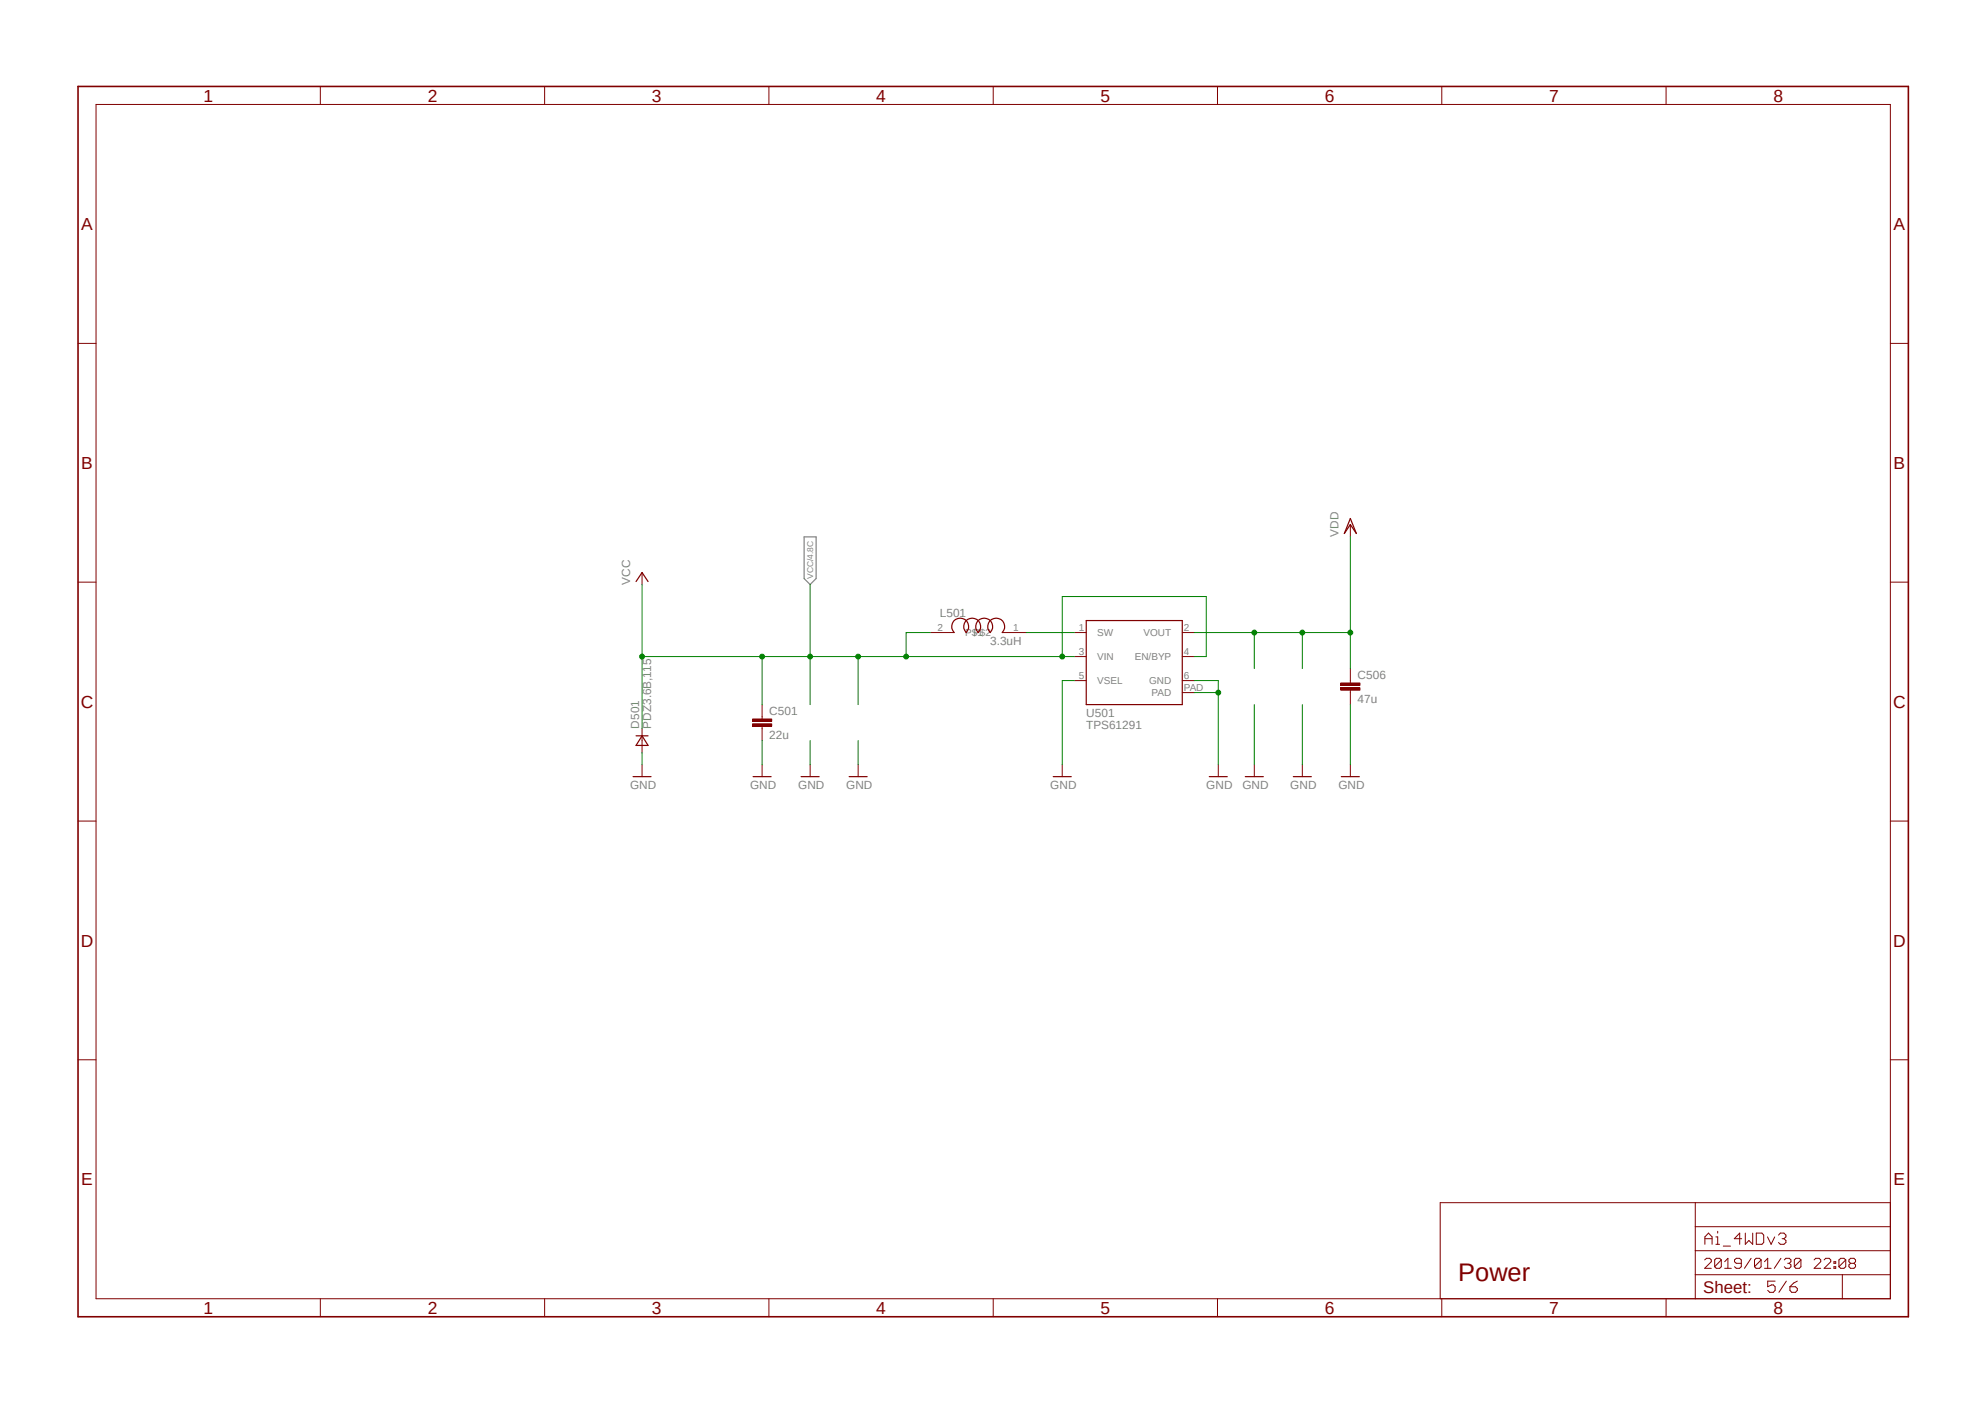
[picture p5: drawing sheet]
<svg xmlns="http://www.w3.org/2000/svg" width="420mm" height="297mm" viewBox="0 0 420 297" stroke-linecap="round" stroke-linejoin="round" font-family="sans-serif">
<path d="M16 17.9l388.2 261.2M404.2 17.9l-388.2 261.2" fill="none" stroke="#fff" stroke-width=".21"/>
<path d="M170.1 113.6h2.6v8.8l-1.3 1.3-1.3-1.3z" fill="none" stroke="#808080" stroke-width=".25"/>
<g fill="none" stroke="#800000" stroke-width=".21">
<path d="M67.8 18.3v3.8M115.2 18.3v3.8M162.7 18.3v3.8M210.1 18.3v3.8M257.6 18.3v3.8M305.1 18.3v3.8M352.5 18.3v3.8M20.3 22.1h379.7v252.6h-379.7zM16.5 72.6h3.8M400 72.6h3.8M285.7 111v2.5M16.5 123.1h3.8"/>
<path d="M135.8 121.1v2.6M400 123.1h3.8M135.8 154.1v5.1M161.2 151.6v.5M161.2 153.6v.5M16.5 173.7h3.8M135.8 161.8v2.5M171.4 161.8v2.5M181.6 161.8v2.5M257.8 161.8v2.5M265.4 161.8v2.5M400 173.7h3.8"/>
<path d="M16.5 224.2h3.8M400 224.2h3.8M358.7 254.4v20.3M358.7 259.5h41.3M400 254.4h-95.3v20.3M67.8 274.7v3.9M115.2 274.7v3.9M162.7 274.7v3.9M210.1 274.7v3.9M257.6 274.7v3.9M305.1 274.7v3.9M352.5 274.7v3.9"/>
<path d="M358.7 269.7h41.3M358.7 264.6h41.3M360.7 266.5l.4-.3h.6l.4 .3v.4l-1.4 1.4h1.4M360.7 263.2v-1.5l.8-.8 .7 .8v1.5M360.7 262h1.5M363.1 261.7h.3v1.5M363.1 263.2h.7M363.4 260.5v.4M364.2 266.5v1.5l-.3 .3h-.8l-.3-.3M364.2 266.5l-.3-.3h-.8l-.3 .3v1.5M364.2 266.5l-1.4 1.5M364.6 263.6h1.5"/>
<path d="M364.9 268.3h1.4M364.9 266.9l.7-.7v2.1M368.4 267.3h-1l-.4-.4v-.4l.4-.3h.6l.4 .3v1.5l-.4 .3h-.6l-.4-.3M368.5 262h-1.6l1.2-1.1v2.3M369.3 260.9v2.3l.7-.8 .8 .8v-2.3M370.5 266.2l-1.4 2.1M371.6 260.9h1.2l.4 .4v1.5l-.4 .4h-1.2zM372.6 266.5v1.5l-.3 .3h-.7l-.4-.3M372.6 266.5l-.3-.3h-.7l-.4 .3v1.5M372.6 266.5l-1.4 1.5M373.3 268.3h1.4M373.3 266.9l.7-.7v2.1"/>
<path d="M374 261.7l.7 1.5 .8-1.5M375.6 271h-1.6v1.2l.8-.4h.4l.4 .4v.8l-.4 .4h-.8l-.4-.4M376.3 261.3l.4-.4h.7l.5 .4v.4l-.5 .3M376.8 266.2l-1.4 2.1M377.1 262h.3M377.4 262l.5 .4v.4l-.5 .4h-.7l-.4-.4M377.5 266.5l.4-.3h.7l.3 .3v.4l-.3 .4M378 271l-1.6 2.4M378.2 267.3h.4M378.6 267.3l.3 .3v.4l-.3 .3h-.7l-.4-.3M378.7 272.2h1.2l.4 .4v.4l-.4 .4h-.8l-.4-.4zM380.3 271l-.8 .4-.8 .8"/>
<path d="M381 266.5v1.5l-.3 .3h-.7l-.4-.3M381 266.5l-.3-.3h-.7l-.4 .3v1.5M381 266.5l-1.4 1.5M383.8 266.5l.4-.3h.7l.3 .3v.4l-1.4 1.4h1.4M386 266.5l.3-.3h.7l.3 .3v.4l-1.3 1.4h1.3M388 268h.4v.3h-.4zM388 266.9h.4v.4h-.4zM389.8 269.7v5M390.5 266.5v1.5l-.4 .3h-.6l-.4-.3M390.5 266.5l-.4-.3h-.6l-.4 .3v1.5M390.5 266.5l-1.4 1.5M391.5 267.3l-.3 .3v.4l.3 .3h.8l.3-.3v-.4l-.3-.3"/>
<path d="M391.5 267.3l-.3-.4v-.4l.3-.3h.8l.3 .3v.4l-.3 .4M391.5 267.3h.8"/>
</g>
<path d="M16.5 18.3h387.3v260.3h-387.3z" fill="none" stroke="#800000" stroke-width=".34"/>
<path d="M285.7 109.7l1.3 3.2-1.3-1.9-1.3 1.9zM134.6 123l1.2-1.9 1.3 1.9M134.6 155.7h2.5M135.8 155.7l1.3 2h-2.5zM133.9 164.3h3.9M169.5 164.3h3.8M179.7 164.3h3.8M255.9 164.3h3.8M263.5 164.3h3.8" fill="none" stroke="#800000" stroke-width=".25"/>
<path d="M159.2 153.1h4.1v.5h-4.1z" fill-rule="evenodd" fill="#800000"/>
<path d="M159.2 153.1h4.1v.5h-4.1z" fill="none" stroke="#800000" stroke-width=".21"/>
<path d="M159.2 152.1h4.1v.5h-4.1z" fill-rule="evenodd" fill="#800000"/>
<path d="M159.2 152.1h4.1v.5h-4.1zM161.2 149.1v2.5M161.2 154.1v2.6M285.7 144v.5M285.7 146v.5" fill="none" stroke="#800000" stroke-width=".21"/>
<path d="M283.7 145.5h4v.5h-4z" fill-rule="evenodd" fill="#800000"/>
<path d="M283.7 145.5h4v.5h-4z" fill="none" stroke="#800000" stroke-width=".21"/>
<path d="M283.7 144.5h4v.5h-4z" fill-rule="evenodd" fill="#800000"/>
<g fill="none" stroke="#800000" stroke-width=".21">
<path d="M196.8 133.8h5.1M212 133.8h5.1M227.3 133.8h2.5M227.3 138.9h2.5M250.1 133.8h2.6M250.1 138.9h2.6M227.3 144h2.5M250.1 144h2.6M250.1 146.5h2.6M283.7 144.5h4v.5h-4zM285.7 141.4v2.6M285.7 146.5v2.6"/>
<path d="M161.2 161.8v2.5M224.7 161.8v2.5M275.5 161.8v2.5M285.7 161.8v2.5"/>
</g>
<path d="M201.9 133.8a1.79 1.79 0 0 1 0-2.5 1.79 1.79 0 0 1 2.5 0 1.79 1.79 0 0 1 0 2.5 1.79 1.79 0 0 1 0-2.5 1.79 1.79 0 0 1 2.6 0 1.79 1.79 0 0 1 0 2.5 1.79 1.79 0 0 1 0-2.5 1.79 1.79 0 0 1 2.5 0 1.79 1.79 0 0 1 0 2.5 1.79 1.79 0 0 1 0-2.5 1.79 1.79 0 0 1 2.5 0 1.79 1.79 0 0 1 0 2.5M229.8 131.3h20.3v17.8h-20.3zM159.3 164.3h3.9M222.8 164.3h3.9M273.6 164.3h3.9M283.8 164.3h3.8" fill="none" stroke="#800000" stroke-width=".25"/>
<path d="M135.8 159.2v2.6M161.2 156.7v5.1M171.4 156.7v5.1M181.6 156.7v5.1M227.3 144h-2.6v17.8M252.7 144h5.1v17.8M252.7 146.5h5.1M265.4 149.1v12.7M275.5 149.1v12.7M285.7 149.1v12.7" fill="none" stroke="#008000" stroke-width=".21"/>
<circle cx="257.8" cy="146.5" r=".51" fill="#008000"/>
<g fill="none" stroke="#008000" stroke-width=".21">
<path d="M135.8 123.7v30.4"/>
<circle cx="257.8" cy="146.5" r=".51"/>
</g>
<circle cx="135.8" cy="138.9" r=".51" fill="#008000"/>
<g fill="none" stroke="#008000" stroke-width=".21">
<path d="M135.8 138.9h45.8v10.2M171.4 138.9v10.2"/>
<circle cx="135.8" cy="138.9" r=".51"/>
</g>
<circle cx="171.4" cy="138.9" r=".51" fill="#008000"/>
<g fill="none" stroke="#008000" stroke-width=".21">
<path d="M161.2 138.9v10.2M171.4 123.7v15.2"/>
<circle cx="171.4" cy="138.9" r=".51"/>
</g>
<circle cx="161.2" cy="138.9" r=".51" fill="#008000"/>
<g fill="none" stroke="#008000" stroke-width=".21">
<path d="M224.7 138.9h2.6"/>
<circle cx="161.2" cy="138.9" r=".51"/>
</g>
<circle cx="181.6" cy="138.9" r=".51" fill="#008000"/>
<g fill="none" stroke="#008000" stroke-width=".21">
<path d="M181.6 138.9h43.1M196.8 133.8h-5.1v5.1"/>
<circle cx="181.6" cy="138.9" r=".51"/>
</g>
<circle cx="191.7" cy="138.9" r=".51" fill="#008000"/>
<g fill="none" stroke="#008000" stroke-width=".21">
<path d="M224.7 138.9v-12.7h30.5v12.7h-2.5"/>
<circle cx="191.7" cy="138.9" r=".51"/>
</g>
<circle cx="224.7" cy="138.9" r=".51" fill="#008000"/>
<g fill="none" stroke="#008000" stroke-width=".21">
<path d="M252.7 133.8h33M265.4 133.8v7.6"/>
<circle cx="224.7" cy="138.9" r=".51"/>
</g>
<circle cx="265.4" cy="133.8" r=".51" fill="#008000"/>
<g fill="none" stroke="#008000" stroke-width=".21">
<path d="M285.7 113.5v20.3M275.5 133.8v7.6"/>
<circle cx="265.4" cy="133.8" r=".51"/>
</g>
<circle cx="275.5" cy="133.8" r=".51" fill="#008000"/>
<g fill="none" stroke="#008000" stroke-width=".21">
<path d="M285.7 133.8v7.6"/>
<circle cx="275.5" cy="133.8" r=".51"/>
</g>
<circle cx="285.7" cy="133.8" r=".51" fill="#008000"/>
<g fill="none" stroke="#008000" stroke-width=".21">
<path d="M217.1 133.8h10.2"/>
<circle cx="285.7" cy="133.8" r=".51"/>
</g>
<text font-size="5.4" fill="#800000" x="308.5" y="270.9">Power</text>
<g font-size="3.7" fill="#800000">
<text x="43.1" y="21.5">1</text>
<text x="90.5" y="21.5">2</text>
<text x="137.9" y="21.5">3</text>
<text x="185.4" y="21.5">4</text>
<text x="232.8" y="21.5">5</text>
<text x="280.3" y="21.5">6</text>
<text x="327.7" y="21.5">7</text>
<text x="375.2" y="21.5">8</text>
<text x="17.2" y="48.7">A</text>
<text x="400.6" y="48.7">A</text>
<text x="17.2" y="99.2">B</text>
<text x="400.6" y="99.2">B</text>
<text x="17.1" y="149.7">C</text>
<text x="400.6" y="149.7">C</text>
<text x="17.1" y="200.3">D</text>
<text x="400.6" y="200.3">D</text>
<text x="17.2" y="250.8">E</text>
<text x="400.6" y="250.8">E</text>
<text x="43.1" y="278">1</text>
<text x="90.5" y="278">2</text>
<text x="137.9" y="278">3</text>
<text x="185.4" y="278">4</text>
<text x="232.8" y="278">5</text>
<text x="280.3" y="278">6</text>
<text x="327.7" y="278">7</text>
<text x="375.2" y="278">8</text>
</g>
<text font-size="3.6" fill="#800000" x="360.3" y="273.6">Sheet:</text>
<g font-size="2.5" fill="#808080">
<text x="283.2" y="113.5" transform="rotate(-90 283.2 113.5)">VDD</text>
<text x="133.3" y="123.7" transform="rotate(-90 133.3 123.7)">VCC</text>
<text x="198.8" y="130.5">L501</text>
<text x="209.5" y="136.4">3.3uH</text>
<text x="287.2" y="143.6">C506</text>
<text x="287.2" y="148.7">47u</text>
<text x="135.2" y="154.1" transform="rotate(-90 135.2 154.1)">D501</text>
<text x="137.8" y="154.1" transform="rotate(-90 137.8 154.1)">PDZ3.6B,115</text>
<text x="162.8" y="151.2">C501</text>
<text x="229.8" y="154.1">TPS61291</text>
<text x="229.8" y="151.6">U501</text>
<text x="162.8" y="156.3">22u</text>
<text x="133.3" y="166.8">GND</text>
<text x="158.7" y="166.8">GND</text>
<text x="168.9" y="166.8">GND</text>
<text x="179" y="166.8">GND</text>
<text x="222.2" y="166.8">GND</text>
<text x="255.2" y="166.8">GND</text>
<text x="262.9" y="166.8">GND</text>
<text x="273" y="166.8">GND</text>
<text x="283.2" y="166.8">GND</text>
</g>
<g font-size="2.1" fill="#808080">
<text x="198.4" y="133.5">2</text>
<text x="204.2" y="134.6">P$1</text>
<text x="206" y="134.6">P$2</text>
<text x="214.4" y="133.5">1</text>
<text x="228.3" y="133.5">1</text>
<text x="232.2" y="134.6">SW</text>
<text x="241.9" y="134.6">VOUT</text>
<text x="250.5" y="133.5">2</text>
<text x="228.3" y="138.6">3</text>
<text x="228.3" y="143.6">5</text>
<text x="232.2" y="139.7">VIN</text>
<text x="240.1" y="139.7">EN/BYP</text>
<text x="250.5" y="143.6">6</text>
<text x="250.5" y="138.6">4</text>
<text x="232.2" y="144.7">VSEL</text>
<text x="243.1" y="144.7">GND</text>
<text x="243.7" y="147.3">PAD</text>
<text x="250.5" y="146.2">PAD</text>
</g>
<text font-size="1.8" fill="#808080" x="172" y="122.4" transform="rotate(-90 172 122.4)">VCC/4.8C</text>
</svg>
